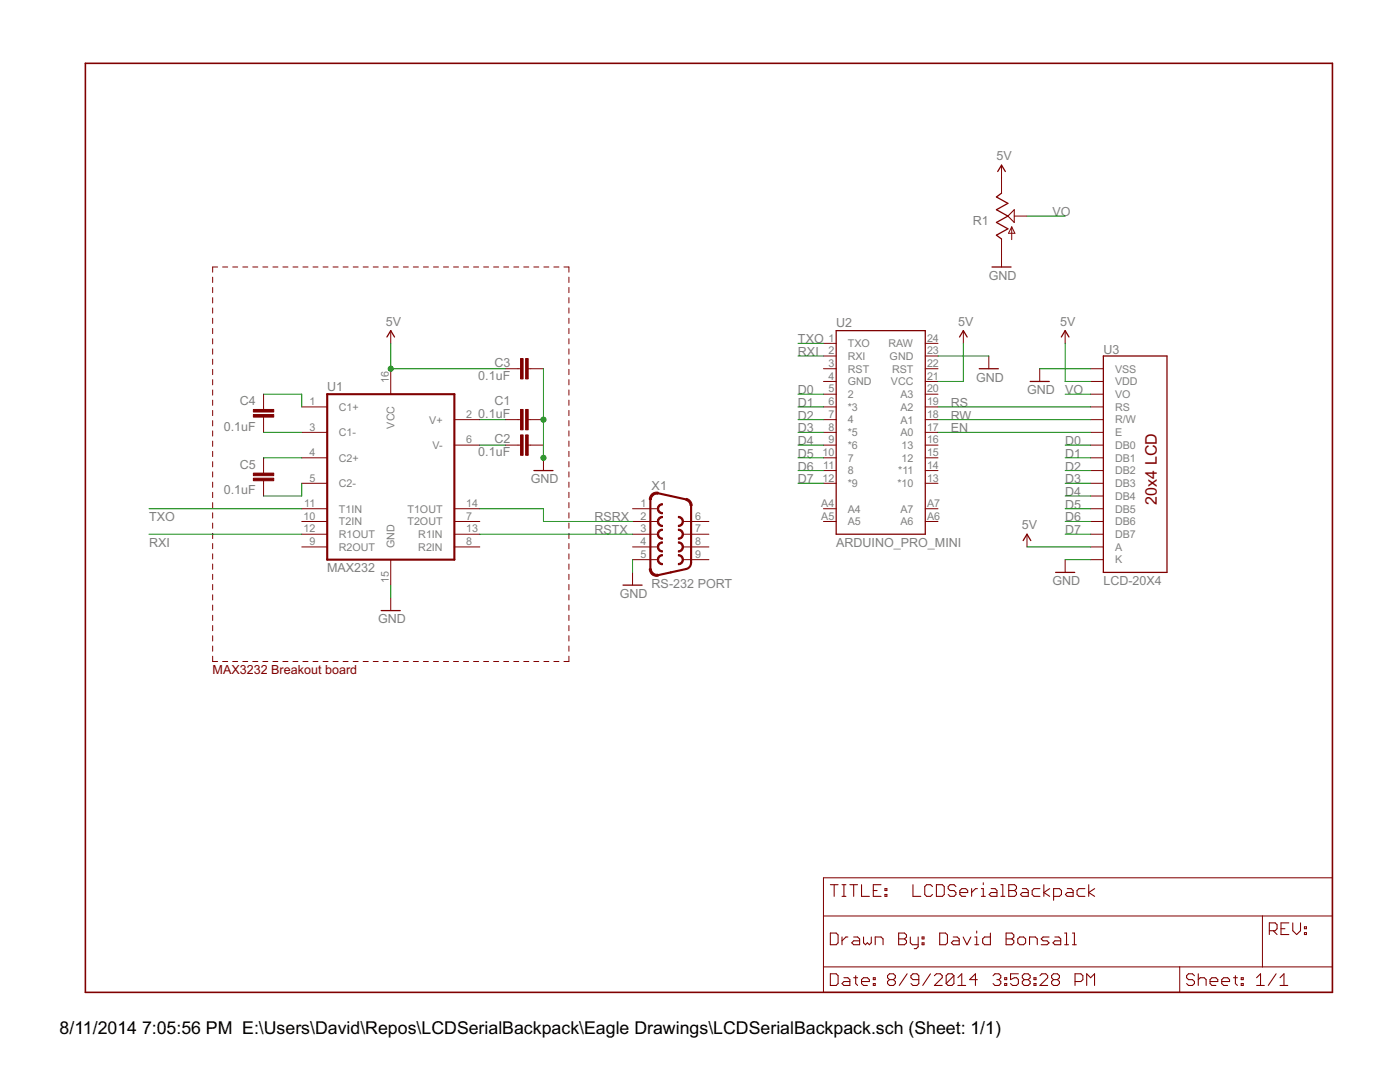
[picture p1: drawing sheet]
<?xml version="1.0" encoding="utf-8"?>
<!DOCTYPE eagle SYSTEM "eagle.dtd">
<!--
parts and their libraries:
SparkFun-Boards: Licensing: CC v3.0 Share-Alike You are welcome to use this library for commercial purposes.
-->
<eagle version="6.5.0">
<drawing>
<settings>
<setting alwaysvectorfont="no"/>
<setting verticaltext="up"/>
</settings>
<grid distance="0.1" unitdist="inch" unit="inch" style="lines" multiple="1" display="no" altdistance="0.01" altunitdist="inch" altunit="inch"/>
<schematic xreflabel="%F%N/%S.%C%R" xrefpart="/%S.%C%R">
<libraries>
<library name="SparkFun-Boards">
<symbols>
<symbol name="ARDUINO_PRO_MINI">
<wire x1="-7.62" y1="17.78" x2="-7.62" y2="-22.86" width="0.254" layer="94"/>
<wire x1="-7.62" y1="-22.86" x2="10.16" y2="-22.86" width="0.254" layer="94"/>
<wire x1="10.16" y1="-22.86" x2="10.16" y2="17.78" width="0.254" layer="94"/>
<wire x1="10.16" y1="17.78" x2="-7.62" y2="17.78" width="0.254" layer="94"/>
<text x="-7.62" y="18.542" size="1.778" layer="95">&gt;NAME</text>
<text x="-7.62" y="-25.4" size="1.778" layer="96">&gt;VALUE</text>
<pin name="2" x="-10.16" y="5.08" length="short"/>
<pin name="*3" x="-10.16" y="2.54" length="short"/>
<pin name="4" x="-10.16" y="0" length="short"/>
<pin name="*5" x="-10.16" y="-2.54" length="short"/>
<pin name="*6" x="-10.16" y="-5.08" length="short"/>
<pin name="7" x="-10.16" y="-7.62" length="short"/>
<pin name="8" x="-10.16" y="-10.16" length="short"/>
<pin name="*9" x="-10.16" y="-12.7" length="short"/>
<pin name="*10" x="12.7" y="-12.7" length="short" rot="R180"/>
<pin name="*11" x="12.7" y="-10.16" length="short" rot="R180"/>
<pin name="12" x="12.7" y="-7.62" length="short" rot="R180"/>
<pin name="13" x="12.7" y="-5.08" length="short" rot="R180"/>
<pin name="A0" x="12.7" y="-2.54" length="short" rot="R180"/>
<pin name="A1" x="12.7" y="0" length="short" rot="R180"/>
<pin name="A2" x="12.7" y="2.54" length="short" rot="R180"/>
<pin name="A3" x="12.7" y="5.08" length="short" rot="R180"/>
<pin name="GND" x="-10.16" y="7.62" length="short"/>
<pin name="GND@2" x="12.7" y="12.7" length="short" rot="R180"/>
<pin name="RAW" x="12.7" y="15.24" length="short" rot="R180"/>
<pin name="RST" x="-10.16" y="10.16" length="short"/>
<pin name="RST@2" x="12.7" y="10.16" length="short" rot="R180"/>
<pin name="RXI" x="-10.16" y="12.7" length="short"/>
<pin name="TXO" x="-10.16" y="15.24" length="short"/>
<pin name="VCC" x="12.7" y="7.62" length="short" rot="R180"/>
<pin name="A7" x="12.7" y="-17.78" length="short" rot="R180"/>
<pin name="A6" x="12.7" y="-20.32" length="short" rot="R180"/>
<pin name="A4" x="-10.16" y="-17.78" length="short"/>
<pin name="A5" x="-10.16" y="-20.32" length="short"/>
</symbol>
</symbols>
<devicesets>
<deviceset name="ARDUINO_PRO_MINI">
<gates>
<gate name="G$1" symbol="ARDUINO_PRO_MINI" x="0" y="2.54"/>
</gates>
<devices>
<device name="" package="ARDUINO_PRO_MINI">
<connects>
<connect gate="G$1" pin="*10" pad="13"/>
<connect gate="G$1" pin="*11" pad="14"/>
<connect gate="G$1" pin="*3" pad="6"/>
<connect gate="G$1" pin="*5" pad="8"/>
<connect gate="G$1" pin="*6" pad="9"/>
<connect gate="G$1" pin="*9" pad="12"/>
<connect gate="G$1" pin="12" pad="15"/>
<connect gate="G$1" pin="13" pad="16"/>
<connect gate="G$1" pin="2" pad="5"/>
<connect gate="G$1" pin="4" pad="7"/>
<connect gate="G$1" pin="7" pad="10"/>
<connect gate="G$1" pin="8" pad="11"/>
<connect gate="G$1" pin="A0" pad="17"/>
<connect gate="G$1" pin="A1" pad="18"/>
<connect gate="G$1" pin="A2" pad="19"/>
<connect gate="G$1" pin="A3" pad="20"/>
<connect gate="G$1" pin="A4" pad="A4"/>
<connect gate="G$1" pin="A5" pad="A5"/>
<connect gate="G$1" pin="A6" pad="A6"/>
<connect gate="G$1" pin="A7" pad="A7"/>
<connect gate="G$1" pin="GND" pad="4"/>
<connect gate="G$1" pin="GND@2" pad="23"/>
<connect gate="G$1" pin="RAW" pad="24"/>
<connect gate="G$1" pin="RST" pad="3"/>
<connect gate="G$1" pin="RST@2" pad="22"/>
<connect gate="G$1" pin="RXI" pad="2"/>
<connect gate="G$1" pin="TXO" pad="1"/>
<connect gate="G$1" pin="VCC" pad="21"/>
</connects>
<technologies>
<technology name=""/>
</technologies>
</device>
</devices>
</deviceset>
</devicesets>
</library>
<library name="SparkFun-DigitalIC">
<symbols>
<symbol name="MAX232">
<wire x1="-10.16" y1="15.24" x2="15.24" y2="15.24" width="0.4064" layer="94"/>
<wire x1="15.24" y1="-17.78" x2="15.24" y2="15.24" width="0.4064" layer="94"/>
<wire x1="15.24" y1="-17.78" x2="-10.16" y2="-17.78" width="0.4064" layer="94"/>
<wire x1="-10.16" y1="15.24" x2="-10.16" y2="-17.78" width="0.4064" layer="94"/>
<text x="-10.16" y="15.875" size="1.778" layer="95">&gt;NAME</text>
<text x="-10.16" y="-20.32" size="1.778" layer="96">&gt;VALUE</text>
<pin name="C1+" x="-15.24" y="12.7" length="middle"/>
<pin name="C1-" x="-15.24" y="7.62" length="middle"/>
<pin name="C2+" x="-15.24" y="2.54" length="middle"/>
<pin name="C2-" x="-15.24" y="-2.54" length="middle"/>
<pin name="T1IN" x="-15.24" y="-7.62" length="middle" direction="in"/>
<pin name="T2IN" x="-15.24" y="-10.16" length="middle" direction="in"/>
<pin name="R1OUT" x="-15.24" y="-12.7" length="middle" direction="out"/>
<pin name="R2OUT" x="-15.24" y="-15.24" length="middle" direction="out"/>
<pin name="V+" x="20.32" y="10.16" length="middle" rot="R180"/>
<pin name="V-" x="20.32" y="5.08" length="middle" rot="R180"/>
<pin name="T1OUT" x="20.32" y="-7.62" length="middle" direction="out" rot="R180"/>
<pin name="T2OUT" x="20.32" y="-10.16" length="middle" direction="out" rot="R180"/>
<pin name="R1IN" x="20.32" y="-12.7" length="middle" direction="in" rot="R180"/>
<pin name="R2IN" x="20.32" y="-15.24" length="middle" direction="in" rot="R180"/>
<pin name="GND" x="2.54" y="-22.86" length="middle" rot="R90"/>
<pin name="VCC" x="2.54" y="20.32" length="middle" rot="R270"/>
</symbol>
</symbols>
<devicesets>
<deviceset name="MAX232" prefix="U">
<gates>
<gate name="G$1" symbol="MAX232" x="0" y="0"/>
</gates>
<devices>
<device name="SOIC16" package="SO016">
<connects>
<connect gate="G$1" pin="C1+" pad="1"/>
<connect gate="G$1" pin="C1-" pad="3"/>
<connect gate="G$1" pin="C2+" pad="4"/>
<connect gate="G$1" pin="C2-" pad="5"/>
<connect gate="G$1" pin="GND" pad="15"/>
<connect gate="G$1" pin="R1IN" pad="13"/>
<connect gate="G$1" pin="R1OUT" pad="12"/>
<connect gate="G$1" pin="R2IN" pad="8"/>
<connect gate="G$1" pin="R2OUT" pad="9"/>
<connect gate="G$1" pin="T1IN" pad="11"/>
<connect gate="G$1" pin="T1OUT" pad="14"/>
<connect gate="G$1" pin="T2IN" pad="10"/>
<connect gate="G$1" pin="T2OUT" pad="7"/>
<connect gate="G$1" pin="V+" pad="2"/>
<connect gate="G$1" pin="V-" pad="6"/>
<connect gate="G$1" pin="VCC" pad="16"/>
</connects>
<technologies>
<technology name=""/>
</technologies>
</device>
<device name="PTH" package="DIL16">
<connects>
<connect gate="G$1" pin="C1+" pad="1"/>
<connect gate="G$1" pin="C1-" pad="3"/>
<connect gate="G$1" pin="C2+" pad="4"/>
<connect gate="G$1" pin="C2-" pad="5"/>
<connect gate="G$1" pin="GND" pad="15"/>
<connect gate="G$1" pin="R1IN" pad="13"/>
<connect gate="G$1" pin="R1OUT" pad="12"/>
<connect gate="G$1" pin="R2IN" pad="8"/>
<connect gate="G$1" pin="R2OUT" pad="9"/>
<connect gate="G$1" pin="T1IN" pad="11"/>
<connect gate="G$1" pin="T1OUT" pad="14"/>
<connect gate="G$1" pin="T2IN" pad="10"/>
<connect gate="G$1" pin="T2OUT" pad="7"/>
<connect gate="G$1" pin="V+" pad="2"/>
<connect gate="G$1" pin="V-" pad="6"/>
<connect gate="G$1" pin="VCC" pad="16"/>
</connects>
<technologies>
<technology name=""/>
</technologies>
</device>
<device name="TSSOP" package="TSSOP16">
<connects>
<connect gate="G$1" pin="C1+" pad="1"/>
<connect gate="G$1" pin="C1-" pad="3"/>
<connect gate="G$1" pin="C2+" pad="4"/>
<connect gate="G$1" pin="C2-" pad="5"/>
<connect gate="G$1" pin="GND" pad="15"/>
<connect gate="G$1" pin="R1IN" pad="13"/>
<connect gate="G$1" pin="R1OUT" pad="12"/>
<connect gate="G$1" pin="R2IN" pad="8"/>
<connect gate="G$1" pin="R2OUT" pad="9"/>
<connect gate="G$1" pin="T1IN" pad="11"/>
<connect gate="G$1" pin="T1OUT" pad="14"/>
<connect gate="G$1" pin="T2IN" pad="10"/>
<connect gate="G$1" pin="T2OUT" pad="7"/>
<connect gate="G$1" pin="V+" pad="2"/>
<connect gate="G$1" pin="V-" pad="6"/>
<connect gate="G$1" pin="VCC" pad="16"/>
</connects>
<technologies>
<technology name=""/>
</technologies>
</device>
</devices>
</deviceset>
</devicesets>
</library>
<library name="SparkFun-Connectors">
<symbols>
<symbol name="F09G">
<wire x1="-1.651" y1="3.429" x2="-1.651" y2="1.651" width="0.254" layer="94" curve="180" cap="flat"/>
<wire x1="1.524" y1="1.651" x2="1.524" y2="3.429" width="0.254" layer="94" curve="180" cap="flat"/>
<wire x1="-1.651" y1="5.969" x2="-1.651" y2="4.191" width="0.254" layer="94" curve="180" cap="flat"/>
<wire x1="1.524" y1="-3.429" x2="1.524" y2="-1.651" width="0.254" layer="94" curve="180" cap="flat"/>
<wire x1="-1.651" y1="0.889" x2="-1.651" y2="-0.889" width="0.254" layer="94" curve="180" cap="flat"/>
<wire x1="1.524" y1="-0.889" x2="1.524" y2="0.889" width="0.254" layer="94" curve="180" cap="flat"/>
<wire x1="-1.651" y1="-1.651" x2="-1.651" y2="-3.429" width="0.254" layer="94" curve="180" cap="flat"/>
<wire x1="1.524" y1="-5.969" x2="1.524" y2="-4.191" width="0.254" layer="94" curve="180" cap="flat"/>
<wire x1="-1.651" y1="-4.191" x2="-1.651" y2="-5.969" width="0.254" layer="94" curve="180" cap="flat"/>
<wire x1="-4.064" y1="6.9312" x2="-2.5226" y2="8.172" width="0.4064" layer="94" curve="-102.324066" cap="flat"/>
<wire x1="-2.5226" y1="8.1718" x2="0" y2="7.62" width="0.4064" layer="94"/>
<wire x1="0" y1="7.62" x2="3.0654" y2="6.9494" width="0.4064" layer="94"/>
<wire x1="3.0654" y1="6.9495" x2="4.0642" y2="5.7088" width="0.4064" layer="94" curve="-77.655139" cap="flat"/>
<wire x1="4.064" y1="-5.7088" x2="4.064" y2="5.7088" width="0.4064" layer="94"/>
<wire x1="3.0654" y1="-6.9494" x2="4.064" y2="-5.7088" width="0.4064" layer="94" curve="77.657889"/>
<wire x1="-4.064" y1="-6.9312" x2="-4.064" y2="6.9312" width="0.4064" layer="94"/>
<wire x1="-2.5226" y1="-8.1718" x2="0" y2="-7.62" width="0.4064" layer="94"/>
<wire x1="0" y1="-7.62" x2="3.0654" y2="-6.9494" width="0.4064" layer="94"/>
<wire x1="-4.064" y1="-6.9312" x2="-2.5226" y2="-8.1719" width="0.4064" layer="94" curve="102.337599" cap="flat"/>
<text x="-3.81" y="-10.795" size="1.778" layer="96">&gt;VALUE</text>
<text x="-3.81" y="8.89" size="1.778" layer="95">&gt;NAME</text>
<pin name="1" x="-7.62" y="5.08" visible="pad" length="middle" direction="pas"/>
<pin name="6" x="7.62" y="2.54" visible="pad" length="middle" direction="pas" rot="R180"/>
<pin name="2" x="-7.62" y="2.54" visible="pad" length="middle" direction="pas"/>
<pin name="7" x="7.62" y="0" visible="pad" length="middle" direction="pas" rot="R180"/>
<pin name="3" x="-7.62" y="0" visible="pad" length="middle" direction="pas"/>
<pin name="8" x="7.62" y="-2.54" visible="pad" length="middle" direction="pas" rot="R180"/>
<pin name="4" x="-7.62" y="-2.54" visible="pad" length="middle" direction="pas"/>
<pin name="9" x="7.62" y="-5.08" visible="pad" length="middle" direction="pas" rot="R180"/>
<pin name="5" x="-7.62" y="-5.08" visible="pad" length="middle" direction="pas"/>
</symbol>
</symbols>
<devicesets>
<deviceset name="DB9" prefix="X" uservalue="yes">
<gates>
<gate name="G$1" symbol="F09G" x="0" y="0"/>
</gates>
<devices>
<device name="FEMALE" package="DB9">
<connects>
<connect gate="G$1" pin="1" pad="1"/>
<connect gate="G$1" pin="2" pad="2"/>
<connect gate="G$1" pin="3" pad="3"/>
<connect gate="G$1" pin="4" pad="4"/>
<connect gate="G$1" pin="5" pad="5"/>
<connect gate="G$1" pin="6" pad="6"/>
<connect gate="G$1" pin="7" pad="7"/>
<connect gate="G$1" pin="8" pad="8"/>
<connect gate="G$1" pin="9" pad="9"/>
</connects>
<technologies>
<technology name=""/>
</technologies>
</device>
<device name="MALE" package="DB9_MALE">
<connects>
<connect gate="G$1" pin="1" pad="1"/>
<connect gate="G$1" pin="2" pad="2"/>
<connect gate="G$1" pin="3" pad="3"/>
<connect gate="G$1" pin="4" pad="4"/>
<connect gate="G$1" pin="5" pad="5"/>
<connect gate="G$1" pin="6" pad="6"/>
<connect gate="G$1" pin="7" pad="7"/>
<connect gate="G$1" pin="8" pad="8"/>
<connect gate="G$1" pin="9" pad="9"/>
</connects>
<technologies>
<technology name=""/>
</technologies>
</device>
</devices>
</deviceset>
</devicesets>
</library>
<library name="SparkFun-Aesthetics">
<symbols>
<symbol name="5V">
<wire x1="0.762" y1="1.27" x2="0" y2="2.54" width="0.254" layer="94"/>
<wire x1="0" y1="2.54" x2="-0.762" y2="1.27" width="0.254" layer="94"/>
<text x="-1.016" y="3.556" size="1.778" layer="96">&gt;VALUE</text>
<pin name="5V" x="0" y="0" visible="off" length="short" direction="sup" rot="R90"/>
</symbol>
<symbol name="DGND">
<wire x1="-1.905" y1="0" x2="1.905" y2="0" width="0.254" layer="94"/>
<text x="-2.54" y="-2.54" size="1.778" layer="96">&gt;VALUE</text>
<pin name="GND" x="0" y="2.54" visible="off" length="short" direction="sup" rot="R270"/>
</symbol>
</symbols>
<devicesets>
<deviceset name="5V" prefix="SUPPLY">
<gates>
<gate name="G$1" symbol="5V" x="0" y="0"/>
</gates>
<devices>
<device name="">
<technologies>
<technology name=""/>
</technologies>
</device>
</devices>
</deviceset>
<deviceset name="GND" prefix="GND">
<gates>
<gate name="1" symbol="DGND" x="0" y="0"/>
</gates>
<devices>
<device name="">
<technologies>
<technology name=""/>
</technologies>
</device>
</devices>
</deviceset>
</devicesets>
</library>
<library name="SparkFun-Capacitors">
<symbols>
<symbol name="CAP">
<wire x1="0" y1="2.54" x2="0" y2="2.032" width="0.1524" layer="94"/>
<wire x1="0" y1="0" x2="0" y2="0.508" width="0.1524" layer="94"/>
<text x="1.524" y="2.921" size="1.778" layer="95">&gt;NAME</text>
<text x="1.524" y="-2.159" size="1.778" layer="96">&gt;VALUE</text>
<rectangle x1="-2.032" y1="0.508" x2="2.032" y2="1.016" layer="94"/>
<rectangle x1="-2.032" y1="1.524" x2="2.032" y2="2.032" layer="94"/>
<pin name="1" x="0" y="5.08" visible="off" length="short" direction="pas" swaplevel="1" rot="R270"/>
<pin name="2" x="0" y="-2.54" visible="off" length="short" direction="pas" swaplevel="1" rot="R90"/>
</symbol>
</symbols>
<devicesets>
<deviceset name=".1UF-CER" prefix="C">
<gates>
<gate name="G$1" symbol="CAP" x="0" y="-2.54"/>
</gates>
<devices>
<device name="" package="0402-CAP">
<connects>
<connect gate="G$1" pin="1" pad="1"/>
<connect gate="G$1" pin="2" pad="2"/>
</connects>
<technologies>
<technology name="">
<attribute name="PROD_ID" value="CAP-00810"/>
<attribute name="VALUE" value="0.1uF" constant="no"/>
</technology>
</technologies>
</device>
<device name="CAP-08604" package="0402-CAP">
<connects>
<connect gate="G$1" pin="1" pad="1"/>
<connect gate="G$1" pin="2" pad="2"/>
</connects>
<technologies>
<technology name="">
<attribute name="PROD_ID" value="CAP-08604"/>
<attribute name="VALUE" value="0.1uF" constant="no"/>
</technology>
</technologies>
</device>
<device name="CAP-08390" package="0402-CAP">
<connects>
<connect gate="G$1" pin="1" pad="1"/>
<connect gate="G$1" pin="2" pad="2"/>
</connects>
<technologies>
<technology name="">
<attribute name="PROD_ID" value="CAP-08390"/>
<attribute name="VALUE" value="0.1uF" constant="no"/>
</technology>
</technologies>
</device>
</devices>
</deviceset>
</devicesets>
</library>
<library name="SparkFun-Electromechanical">
<symbols>
<symbol name="POT">
<wire x1="0" y1="-5.08" x2="0" y2="-4.572" width="0.1524" layer="94"/>
<wire x1="0" y1="-4.572" x2="-1.016" y2="-3.81" width="0.254" layer="94"/>
<wire x1="-1.016" y1="-3.81" x2="1.27" y2="-2.54" width="0.254" layer="94"/>
<wire x1="1.27" y1="-2.54" x2="-1.016" y2="-1.27" width="0.254" layer="94"/>
<wire x1="-1.016" y1="-1.27" x2="1.27" y2="0" width="0.254" layer="94"/>
<wire x1="1.27" y1="0" x2="-1.016" y2="1.27" width="0.254" layer="94"/>
<wire x1="-1.016" y1="1.27" x2="1.27" y2="2.54" width="0.254" layer="94"/>
<wire x1="1.27" y1="2.54" x2="-1.016" y2="3.81" width="0.254" layer="94"/>
<wire x1="-1.016" y1="3.81" x2="0" y2="4.572" width="0.254" layer="94"/>
<wire x1="0" y1="4.572" x2="0" y2="5.08" width="0.1524" layer="94"/>
<wire x1="1.27" y1="0" x2="2.54" y2="1.27" width="0.2032" layer="94"/>
<wire x1="2.54" y1="-1.27" x2="1.27" y2="0" width="0.2032" layer="94"/>
<wire x1="2.54" y1="1.27" x2="2.54" y2="-1.27" width="0.2032" layer="94"/>
<wire x1="2.032" y1="-4.699" x2="2.032" y2="-2.159" width="0.1524" layer="94"/>
<wire x1="2.032" y1="-2.159" x2="2.667" y2="-3.429" width="0.1524" layer="94"/>
<wire x1="2.667" y1="-3.429" x2="1.397" y2="-3.429" width="0.1524" layer="94"/>
<wire x1="1.397" y1="-3.429" x2="2.032" y2="-2.159" width="0.1524" layer="94"/>
<text x="5.08" y="-10.16" size="1.778" layer="95" rot="R90">&gt;NAME</text>
<text x="-2.54" y="-10.16" size="1.778" layer="95" rot="R90">&gt;Value</text>
<pin name="A" x="0" y="-7.62" visible="off" length="short" direction="pas" rot="R90"/>
<pin name="E" x="0" y="7.62" visible="off" length="short" direction="pas" rot="R270"/>
<pin name="S" x="5.08" y="0" visible="off" length="short" direction="pas" rot="R180"/>
</symbol>
</symbols>
<devicesets>
<deviceset name="POT" prefix="RV" uservalue="yes">
<gates>
<gate name="G$1" symbol="POT" x="0" y="0"/>
</gates>
<devices>
<device name="" package="ALPS_POT">
<connects>
<connect gate="G$1" pin="A" pad="P$3"/>
<connect gate="G$1" pin="E" pad="P$1"/>
<connect gate="G$1" pin="S" pad="P$2"/>
</connects>
<technologies>
<technology name=""/>
</technologies>
</device>
<device name="TRIM" package="TRIM_POT">
<connects>
<connect gate="G$1" pin="A" pad="3"/>
<connect gate="G$1" pin="E" pad="2"/>
<connect gate="G$1" pin="S" pad="1"/>
</connects>
<technologies>
<technology name=""/>
</technologies>
</device>
<device name="100K_3362U" package="3362U">
<connects>
<connect gate="G$1" pin="A" pad="P$3"/>
<connect gate="G$1" pin="E" pad="P$1"/>
<connect gate="G$1" pin="S" pad="P$2"/>
</connects>
<technologies>
<technology name=""/>
</technologies>
</device>
<device name="-RV16AF-20" package="POT_ALPHA_RV16AF-20">
<connects>
<connect gate="G$1" pin="A" pad="1"/>
<connect gate="G$1" pin="E" pad="3"/>
<connect gate="G$1" pin="S" pad="2"/>
</connects>
<technologies>
<technology name=""/>
</technologies>
</device>
<device name="MAM" package="POT_MAMMOTH">
<connects>
<connect gate="G$1" pin="A" pad="P$2"/>
<connect gate="G$1" pin="E" pad="P$3"/>
<connect gate="G$1" pin="S" pad="P$1"/>
</connects>
<technologies>
<technology name=""/>
</technologies>
</device>
<device name="ALPS-KIT" package="ALPS_POT_KIT">
<connects>
<connect gate="G$1" pin="A" pad="P$3"/>
<connect gate="G$1" pin="E" pad="P$1"/>
<connect gate="G$1" pin="S" pad="P$2"/>
</connects>
<technologies>
<technology name=""/>
</technologies>
</device>
</devices>
</deviceset>
</devicesets>
</library>
<library name="frames">
<symbols>
<symbol name="LETTER_L">
<frame x1="0" y1="0" x2="248.92" y2="185.42" columns="12" rows="17" layer="94" border-left="no" border-top="no" border-right="no" border-bottom="no"/>
</symbol>
<symbol name="DOCFIELD">
<wire x1="0" y1="0" x2="71.12" y2="0" width="0.1016" layer="94"/>
<wire x1="101.6" y1="15.24" x2="87.63" y2="15.24" width="0.1016" layer="94"/>
<wire x1="0" y1="0" x2="0" y2="5.08" width="0.1016" layer="94"/>
<wire x1="0" y1="5.08" x2="71.12" y2="5.08" width="0.1016" layer="94"/>
<wire x1="0" y1="5.08" x2="0" y2="15.24" width="0.1016" layer="94"/>
<wire x1="101.6" y1="15.24" x2="101.6" y2="5.08" width="0.1016" layer="94"/>
<wire x1="71.12" y1="5.08" x2="71.12" y2="0" width="0.1016" layer="94"/>
<wire x1="71.12" y1="5.08" x2="87.63" y2="5.08" width="0.1016" layer="94"/>
<wire x1="71.12" y1="0" x2="101.6" y2="0" width="0.1016" layer="94"/>
<wire x1="87.63" y1="15.24" x2="87.63" y2="5.08" width="0.1016" layer="94"/>
<wire x1="87.63" y1="15.24" x2="0" y2="15.24" width="0.1016" layer="94"/>
<wire x1="87.63" y1="5.08" x2="101.6" y2="5.08" width="0.1016" layer="94"/>
<wire x1="101.6" y1="5.08" x2="101.6" y2="0" width="0.1016" layer="94"/>
<wire x1="0" y1="15.24" x2="0" y2="22.86" width="0.1016" layer="94"/>
<wire x1="0" y1="22.86" x2="101.6" y2="22.86" width="0.1016" layer="94"/>
<wire x1="101.6" y1="22.86" x2="101.6" y2="15.24" width="0.1016" layer="94"/>
<text x="1.27" y="1.27" size="2.54" layer="94" font="vector">Date:</text>
<text x="12.7" y="1.27" size="2.54" layer="94" font="vector">&gt;LAST_DATE_TIME</text>
<text x="72.39" y="1.27" size="2.54" layer="94" font="vector">Sheet:</text>
<text x="86.36" y="1.27" size="2.54" layer="94" font="vector">&gt;SHEET</text>
<text x="88.9" y="11.43" size="2.54" layer="94" font="vector">REV:</text>
<text x="1.27" y="19.05" size="2.54" layer="94" font="vector">TITLE:</text>
<text x="17.78" y="19.05" size="2.54" layer="94" font="vector">&gt;DRAWING_NAME</text>
<text x="1.27" y="9.398" size="2.54" layer="94" font="vector">Drawn By: David Bonsall</text>
</symbol>
</symbols>
<devicesets>
<deviceset name="LETTER_L" prefix="FRAME" uservalue="yes">
<gates>
<gate name="G$1" symbol="LETTER_L" x="0" y="0"/>
<gate name="G$2" symbol="DOCFIELD" x="147.32" y="0" addlevel="must"/>
</gates>
<devices>
<device name="">
<technologies>
<technology name=""/>
</technologies>
</device>
</devices>
</deviceset>
</devicesets>
</library>
<library name="MyLibrary">
<symbols>
<symbol name="LCD-16X2">
<wire x1="-7.62" y1="22.86" x2="-7.62" y2="-20.32" width="0.254" layer="94"/>
<wire x1="-7.62" y1="-20.32" x2="5.08" y2="-20.32" width="0.254" layer="94"/>
<wire x1="5.08" y1="-20.32" x2="5.08" y2="22.86" width="0.254" layer="94"/>
<wire x1="5.08" y1="22.86" x2="-7.62" y2="22.86" width="0.254" layer="94"/>
<text x="-7.62" y="23.368" size="1.778" layer="95">&gt;Name</text>
<text x="-7.62" y="-22.86" size="1.778" layer="96">&gt;Value</text>
<text x="3.048" y="-6.858" size="2.286" layer="94" ratio="20" rot="R90">20x4 LCD</text>
<pin name="A" x="-10.16" y="-15.24" visible="pin" length="short" direction="pwr"/>
<pin name="DB0" x="-10.16" y="5.08" visible="pin" length="short"/>
<pin name="DB1" x="-10.16" y="2.54" visible="pin" length="short"/>
<pin name="DB2" x="-10.16" y="0" visible="pin" length="short"/>
<pin name="DB3" x="-10.16" y="-2.54" visible="pin" length="short"/>
<pin name="DB4" x="-10.16" y="-5.08" visible="pin" length="short"/>
<pin name="DB5" x="-10.16" y="-7.62" visible="pin" length="short"/>
<pin name="DB6" x="-10.16" y="-10.16" visible="pin" length="short"/>
<pin name="DB7" x="-10.16" y="-12.7" visible="pin" length="short"/>
<pin name="E" x="-10.16" y="7.62" visible="pin" length="short" direction="in"/>
<pin name="K" x="-10.16" y="-17.78" visible="pin" length="short" direction="pwr"/>
<pin name="R/W" x="-10.16" y="10.16" visible="pin" length="short" direction="in"/>
<pin name="RS" x="-10.16" y="12.7" visible="pin" length="short" direction="in"/>
<pin name="VDD" x="-10.16" y="17.78" visible="pin" length="short" direction="pwr"/>
<pin name="VO" x="-10.16" y="15.24" visible="pin" length="short"/>
<pin name="VSS" x="-10.16" y="20.32" visible="pin" length="short" direction="pwr"/>
</symbol>
</symbols>
<devicesets>
<deviceset name="LCD-16X2" prefix="U">
<gates>
<gate name="G$1" symbol="LCD-16X2" x="0" y="0"/>
</gates>
<devices>
<device name="SILK" package="LCD-16X2">
<connects>
<connect gate="G$1" pin="A" pad="15"/>
<connect gate="G$1" pin="DB0" pad="7"/>
<connect gate="G$1" pin="DB1" pad="8"/>
<connect gate="G$1" pin="DB2" pad="9"/>
<connect gate="G$1" pin="DB3" pad="10"/>
<connect gate="G$1" pin="DB4" pad="11"/>
<connect gate="G$1" pin="DB5" pad="12"/>
<connect gate="G$1" pin="DB6" pad="13"/>
<connect gate="G$1" pin="DB7" pad="14"/>
<connect gate="G$1" pin="E" pad="6"/>
<connect gate="G$1" pin="K" pad="16"/>
<connect gate="G$1" pin="R/W" pad="5"/>
<connect gate="G$1" pin="RS" pad="4"/>
<connect gate="G$1" pin="VDD" pad="2"/>
<connect gate="G$1" pin="VO" pad="3"/>
<connect gate="G$1" pin="VSS" pad="1"/>
</connects>
<technologies>
<technology name=""/>
</technologies>
</device>
</devices>
</deviceset>
</devicesets>
</library>
</libraries>
<attributes>
</attributes>
<variantdefs>
</variantdefs>
<classes>
<class number="0" name="default" width="0" drill="0">
</class>
</classes>
<parts>
<part name="U2" library="SparkFun-Boards" deviceset="ARDUINO_PRO_MINI" device=""/>
<part name="U1" library="SparkFun-DigitalIC" deviceset="MAX232" device="PTH" value="MAX232"/>
<part name="X1" library="SparkFun-Connectors" deviceset="DB9" device="FEMALE" value="RS-232 PORT"/>
<part name="SUPPLY1" library="SparkFun-Aesthetics" deviceset="5V" device=""/>
<part name="SUPPLY2" library="SparkFun-Aesthetics" deviceset="5V" device=""/>
<part name="SUPPLY3" library="SparkFun-Aesthetics" deviceset="5V" device=""/>
<part name="C1" library="SparkFun-Capacitors" deviceset=".1UF-CER" device="" value="0.1uF"/>
<part name="C2" library="SparkFun-Capacitors" deviceset=".1UF-CER" device="" value="0.1uF"/>
<part name="C3" library="SparkFun-Capacitors" deviceset=".1UF-CER" device="" value="0.1uF"/>
<part name="C4" library="SparkFun-Capacitors" deviceset=".1UF-CER" device="" value="0.1uF"/>
<part name="C5" library="SparkFun-Capacitors" deviceset=".1UF-CER" device="" value="0.1uF"/>
<part name="GND1" library="SparkFun-Aesthetics" deviceset="GND" device=""/>
<part name="GND2" library="SparkFun-Aesthetics" deviceset="GND" device=""/>
<part name="GND4" library="SparkFun-Aesthetics" deviceset="GND" device=""/>
<part name="GND5" library="SparkFun-Aesthetics" deviceset="GND" device=""/>
<part name="GND6" library="SparkFun-Aesthetics" deviceset="GND" device=""/>
<part name="SUPPLY4" library="SparkFun-Aesthetics" deviceset="5V" device=""/>
<part name="GND8" library="SparkFun-Aesthetics" deviceset="GND" device=""/>
<part name="R1" library="SparkFun-Electromechanical" deviceset="POT" device="100K_3362U"/>
<part name="SUPPLY5" library="SparkFun-Aesthetics" deviceset="5V" device=""/>
<part name="GND7" library="SparkFun-Aesthetics" deviceset="GND" device=""/>
<part name="FRAME1" library="frames" deviceset="LETTER_L" device=""/>
<part name="U3" library="MyLibrary" deviceset="LCD-16X2" device="SILK" value="LCD-20X4"/>
</parts>
<sheets>
<sheet>
<plain>
<wire x1="25.4" y1="144.78" x2="96.52" y2="144.78" width="0.1524" layer="94" style="shortdash"/>
<wire x1="96.52" y1="144.78" x2="96.52" y2="66.04" width="0.1524" layer="94" style="shortdash"/>
<wire x1="96.52" y1="66.04" x2="25.4" y2="66.04" width="0.1524" layer="94" style="shortdash"/>
<wire x1="25.4" y1="66.04" x2="25.4" y2="144.78" width="0.1524" layer="94" style="shortdash"/>
<text x="25.4" y="63.5" size="1.778" layer="94">MAX3232 Breakout board</text>
</plain>
<instances>
<instance part="U2" gate="G$1" x="157.48" y="114.3"/>
<instance part="U1" gate="G$1" x="58.42" y="104.14"/>
<instance part="X1" gate="G$1" x="116.84" y="91.44"/>
<instance part="SUPPLY1" gate="G$1" x="60.96" y="129.54"/>
<instance part="SUPPLY2" gate="G$1" x="175.26" y="129.54"/>
<instance part="SUPPLY3" gate="G$1" x="195.58" y="129.54"/>
<instance part="C1" gate="G$1" x="88.9" y="114.3" smashed="yes" rot="R90">
<attribute name="NAME" x="84.836" y="118.999" size="1.778" layer="95" rot="R180"/>
<attribute name="VALUE" x="84.836" y="116.459" size="1.778" layer="96" rot="R180"/>
</instance>
<instance part="C2" gate="G$1" x="88.9" y="109.22" smashed="yes" rot="R90">
<attribute name="NAME" x="84.836" y="111.379" size="1.778" layer="95" rot="R180"/>
<attribute name="VALUE" x="84.836" y="108.839" size="1.778" layer="96" rot="R180"/>
</instance>
<instance part="C3" gate="G$1" x="88.9" y="124.46" smashed="yes" rot="R90">
<attribute name="NAME" x="84.836" y="126.619" size="1.778" layer="95" rot="R180"/>
<attribute name="VALUE" x="84.836" y="124.079" size="1.778" layer="96" rot="R180"/>
</instance>
<instance part="C4" gate="G$1" x="35.56" y="116.84" smashed="yes" rot="R180">
<attribute name="NAME" x="34.036" y="118.999" size="1.778" layer="95" rot="R180"/>
<attribute name="VALUE" x="34.036" y="113.919" size="1.778" layer="96" rot="R180"/>
</instance>
<instance part="C5" gate="G$1" x="35.56" y="104.14" smashed="yes" rot="R180">
<attribute name="NAME" x="34.036" y="106.299" size="1.778" layer="95" rot="R180"/>
<attribute name="VALUE" x="34.036" y="101.219" size="1.778" layer="96" rot="R180"/>
</instance>
<instance part="GND1" gate="1" x="60.96" y="76.2"/>
<instance part="GND2" gate="1" x="91.44" y="104.14"/>
<instance part="GND4" gate="1" x="195.58" y="83.82"/>
<instance part="GND5" gate="1" x="109.22" y="81.28"/>
<instance part="GND6" gate="1" x="190.5" y="121.92"/>
<instance part="SUPPLY4" gate="G$1" x="187.96" y="88.9"/>
<instance part="GND8" gate="1" x="180.34" y="124.46"/>
<instance part="R1" gate="G$1" x="182.88" y="154.94" smashed="yes">
<attribute name="NAME" x="180.34" y="154.94" size="1.778" layer="95" rot="R180"/>
<attribute name="VALUE" x="180.34" y="144.78" size="1.778" layer="95" rot="R90"/>
</instance>
<instance part="SUPPLY5" gate="G$1" x="182.88" y="162.56"/>
<instance part="GND7" gate="1" x="182.88" y="144.78"/>
<instance part="FRAME1" gate="G$1" x="0" y="0"/>
<instance part="FRAME1" gate="G$2" x="147.32" y="0"/>
<instance part="U3" gate="G$1" x="210.82" y="104.14"/>
</instances>
<busses>
</busses>
<nets>
<net name="N$1" class="0">
<segment>
<pinref part="U1" gate="G$1" pin="V-"/>
<pinref part="C2" gate="G$1" pin="1"/>
<wire x1="78.74" y1="109.22" x2="83.82" y2="109.22" width="0.1524" layer="91"/>
</segment>
</net>
<net name="N$2" class="0">
<segment>
<pinref part="U1" gate="G$1" pin="V+"/>
<pinref part="C1" gate="G$1" pin="1"/>
<wire x1="78.74" y1="114.3" x2="83.82" y2="114.3" width="0.1524" layer="91"/>
</segment>
</net>
<net name="N$5" class="0">
<segment>
<pinref part="C4" gate="G$1" pin="1"/>
<pinref part="U1" gate="G$1" pin="C1-"/>
<wire x1="35.56" y1="111.76" x2="43.18" y2="111.76" width="0.1524" layer="91"/>
</segment>
</net>
<net name="N$6" class="0">
<segment>
<pinref part="C4" gate="G$1" pin="2"/>
<pinref part="U1" gate="G$1" pin="C1+"/>
<wire x1="35.56" y1="119.38" x2="43.18" y2="119.38" width="0.1524" layer="91"/>
<wire x1="43.18" y1="119.38" x2="43.18" y2="116.84" width="0.1524" layer="91"/>
</segment>
</net>
<net name="N$7" class="0">
<segment>
<pinref part="C5" gate="G$1" pin="2"/>
<pinref part="U1" gate="G$1" pin="C2+"/>
<wire x1="35.56" y1="106.68" x2="43.18" y2="106.68" width="0.1524" layer="91"/>
</segment>
</net>
<net name="N$8" class="0">
<segment>
<pinref part="C5" gate="G$1" pin="1"/>
<pinref part="U1" gate="G$1" pin="C2-"/>
<wire x1="35.56" y1="99.06" x2="43.18" y2="99.06" width="0.1524" layer="91"/>
<wire x1="43.18" y1="99.06" x2="43.18" y2="101.6" width="0.1524" layer="91"/>
</segment>
</net>
<net name="5V" class="0">
<segment>
<pinref part="U1" gate="G$1" pin="VCC"/>
<pinref part="C3" gate="G$1" pin="1"/>
<wire x1="60.96" y1="124.46" x2="83.82" y2="124.46" width="0.1524" layer="91"/>
<pinref part="SUPPLY1" gate="G$1" pin="5V"/>
<wire x1="60.96" y1="129.54" x2="60.96" y2="124.46" width="0.1524" layer="91"/>
<junction x="60.96" y="124.46"/>
</segment>
<segment>
<pinref part="SUPPLY3" gate="G$1" pin="5V"/>
<wire x1="195.58" y1="129.54" x2="195.58" y2="121.92" width="0.1524" layer="91"/>
<wire x1="195.58" y1="121.92" x2="200.66" y2="121.92" width="0.1524" layer="91"/>
<pinref part="U3" gate="G$1" pin="VDD"/>
</segment>
<segment>
<pinref part="SUPPLY4" gate="G$1" pin="5V"/>
<wire x1="200.66" y1="88.9" x2="187.96" y2="88.9" width="0.1524" layer="91"/>
<pinref part="U3" gate="G$1" pin="A"/>
</segment>
<segment>
<pinref part="U2" gate="G$1" pin="VCC"/>
<pinref part="SUPPLY2" gate="G$1" pin="5V"/>
<wire x1="170.18" y1="121.92" x2="175.26" y2="121.92" width="0.1524" layer="91"/>
<wire x1="175.26" y1="121.92" x2="175.26" y2="129.54" width="0.1524" layer="91"/>
</segment>
<segment>
<pinref part="R1" gate="G$1" pin="E"/>
<pinref part="SUPPLY5" gate="G$1" pin="5V"/>
</segment>
</net>
<net name="GND" class="0">
<segment>
<pinref part="U1" gate="G$1" pin="GND"/>
<wire x1="60.96" y1="78.74" x2="60.96" y2="81.28" width="0.1524" layer="91"/>
<pinref part="GND1" gate="1" pin="GND"/>
</segment>
<segment>
<pinref part="C3" gate="G$1" pin="2"/>
<pinref part="C1" gate="G$1" pin="2"/>
<wire x1="91.44" y1="124.46" x2="91.44" y2="114.3" width="0.1524" layer="91"/>
<pinref part="C2" gate="G$1" pin="2"/>
<wire x1="91.44" y1="114.3" x2="91.44" y2="106.68" width="0.1524" layer="91"/>
<junction x="91.44" y="114.3"/>
<pinref part="GND2" gate="1" pin="GND"/>
<junction x="91.44" y="106.68"/>
<wire x1="91.44" y1="106.68" x2="91.44" y2="109.22" width="0.1524" layer="91"/>
</segment>
<segment>
<pinref part="X1" gate="G$1" pin="5"/>
<pinref part="GND5" gate="1" pin="GND"/>
<wire x1="109.22" y1="86.36" x2="109.22" y2="83.82" width="0.1524" layer="91"/>
</segment>
<segment>
<pinref part="GND6" gate="1" pin="GND"/>
<wire x1="200.66" y1="124.46" x2="190.5" y2="124.46" width="0.1524" layer="91"/>
<pinref part="U3" gate="G$1" pin="VSS"/>
</segment>
<segment>
<pinref part="GND4" gate="1" pin="GND"/>
<wire x1="195.58" y1="86.36" x2="200.66" y2="86.36" width="0.1524" layer="91"/>
<pinref part="U3" gate="G$1" pin="K"/>
</segment>
<segment>
<pinref part="U2" gate="G$1" pin="GND@2"/>
<pinref part="GND8" gate="1" pin="GND"/>
<wire x1="170.18" y1="127" x2="180.34" y2="127" width="0.1524" layer="91"/>
</segment>
<segment>
<pinref part="R1" gate="G$1" pin="A"/>
<pinref part="GND7" gate="1" pin="GND"/>
</segment>
</net>
<net name="RSTX" class="0">
<segment>
<pinref part="X1" gate="G$1" pin="3"/>
<pinref part="U1" gate="G$1" pin="R1IN"/>
<wire x1="109.22" y1="91.44" x2="78.74" y2="91.44" width="0.1524" layer="91"/>
<label x="101.6" y="91.44" size="1.778" layer="95"/>
</segment>
</net>
<net name="RSRX" class="0">
<segment>
<pinref part="X1" gate="G$1" pin="2"/>
<wire x1="109.22" y1="93.98" x2="91.44" y2="93.98" width="0.1524" layer="91"/>
<pinref part="U1" gate="G$1" pin="T1OUT"/>
<wire x1="91.44" y1="93.98" x2="91.44" y2="96.52" width="0.1524" layer="91"/>
<wire x1="91.44" y1="96.52" x2="78.74" y2="96.52" width="0.1524" layer="91"/>
<label x="101.6" y="93.98" size="1.778" layer="95"/>
</segment>
</net>
<net name="TXO" class="0">
<segment>
<pinref part="U1" gate="G$1" pin="T1IN"/>
<wire x1="43.18" y1="96.52" x2="12.7" y2="96.52" width="0.1524" layer="91"/>
<label x="12.7" y="93.98" size="1.778" layer="95"/>
</segment>
<segment>
<pinref part="U2" gate="G$1" pin="TXO"/>
<wire x1="147.32" y1="129.54" x2="142.24" y2="129.54" width="0.1524" layer="91"/>
<label x="142.24" y="129.54" size="1.778" layer="95"/>
</segment>
</net>
<net name="RXI" class="0">
<segment>
<pinref part="U1" gate="G$1" pin="R1OUT"/>
<wire x1="43.18" y1="91.44" x2="12.7" y2="91.44" width="0.1524" layer="91"/>
<label x="12.7" y="88.9" size="1.778" layer="95"/>
</segment>
<segment>
<pinref part="U2" gate="G$1" pin="RXI"/>
<wire x1="147.32" y1="127" x2="142.24" y2="127" width="0.1524" layer="91"/>
<label x="142.24" y="127" size="1.778" layer="95"/>
</segment>
</net>
<net name="D0" class="0">
<segment>
<pinref part="U2" gate="G$1" pin="2"/>
<wire x1="147.32" y1="119.38" x2="142.24" y2="119.38" width="0.1524" layer="91"/>
<label x="142.24" y="119.38" size="1.778" layer="95"/>
</segment>
<segment>
<wire x1="200.66" y1="109.22" x2="195.58" y2="109.22" width="0.1524" layer="91"/>
<label x="195.58" y="109.22" size="1.778" layer="95"/>
<pinref part="U3" gate="G$1" pin="DB0"/>
</segment>
</net>
<net name="D1" class="0">
<segment>
<pinref part="U2" gate="G$1" pin="*3"/>
<wire x1="147.32" y1="116.84" x2="142.24" y2="116.84" width="0.1524" layer="91"/>
<label x="142.24" y="116.84" size="1.778" layer="95"/>
</segment>
<segment>
<wire x1="200.66" y1="106.68" x2="195.58" y2="106.68" width="0.1524" layer="91"/>
<label x="195.58" y="106.68" size="1.778" layer="95"/>
<pinref part="U3" gate="G$1" pin="DB1"/>
</segment>
</net>
<net name="D2" class="0">
<segment>
<pinref part="U2" gate="G$1" pin="4"/>
<wire x1="147.32" y1="114.3" x2="142.24" y2="114.3" width="0.1524" layer="91"/>
<label x="142.24" y="114.3" size="1.778" layer="95"/>
</segment>
<segment>
<wire x1="200.66" y1="104.14" x2="195.58" y2="104.14" width="0.1524" layer="91"/>
<label x="195.58" y="104.14" size="1.778" layer="95"/>
<pinref part="U3" gate="G$1" pin="DB2"/>
</segment>
</net>
<net name="D3" class="0">
<segment>
<pinref part="U2" gate="G$1" pin="*5"/>
<wire x1="147.32" y1="111.76" x2="142.24" y2="111.76" width="0.1524" layer="91"/>
<label x="142.24" y="111.76" size="1.778" layer="95"/>
</segment>
<segment>
<wire x1="200.66" y1="101.6" x2="195.58" y2="101.6" width="0.1524" layer="91"/>
<label x="195.58" y="101.6" size="1.778" layer="95"/>
<pinref part="U3" gate="G$1" pin="DB3"/>
</segment>
</net>
<net name="D4" class="0">
<segment>
<pinref part="U2" gate="G$1" pin="*6"/>
<wire x1="147.32" y1="109.22" x2="142.24" y2="109.22" width="0.1524" layer="91"/>
<label x="142.24" y="109.22" size="1.778" layer="95"/>
</segment>
<segment>
<wire x1="200.66" y1="99.06" x2="195.58" y2="99.06" width="0.1524" layer="91"/>
<label x="195.58" y="99.06" size="1.778" layer="95"/>
<pinref part="U3" gate="G$1" pin="DB4"/>
</segment>
</net>
<net name="D5" class="0">
<segment>
<pinref part="U2" gate="G$1" pin="7"/>
<wire x1="147.32" y1="106.68" x2="142.24" y2="106.68" width="0.1524" layer="91"/>
<label x="142.24" y="106.68" size="1.778" layer="95"/>
</segment>
<segment>
<wire x1="200.66" y1="96.52" x2="195.58" y2="96.52" width="0.1524" layer="91"/>
<label x="195.58" y="96.52" size="1.778" layer="95"/>
<pinref part="U3" gate="G$1" pin="DB5"/>
</segment>
</net>
<net name="D6" class="0">
<segment>
<pinref part="U2" gate="G$1" pin="8"/>
<wire x1="147.32" y1="104.14" x2="142.24" y2="104.14" width="0.1524" layer="91"/>
<label x="142.24" y="104.14" size="1.778" layer="95"/>
</segment>
<segment>
<wire x1="200.66" y1="93.98" x2="195.58" y2="93.98" width="0.1524" layer="91"/>
<label x="195.58" y="93.98" size="1.778" layer="95"/>
<pinref part="U3" gate="G$1" pin="DB6"/>
</segment>
</net>
<net name="D7" class="0">
<segment>
<pinref part="U2" gate="G$1" pin="*9"/>
<wire x1="147.32" y1="101.6" x2="142.24" y2="101.6" width="0.1524" layer="91"/>
<label x="142.24" y="101.6" size="1.778" layer="95"/>
</segment>
<segment>
<wire x1="200.66" y1="91.44" x2="195.58" y2="91.44" width="0.1524" layer="91"/>
<label x="195.58" y="91.44" size="1.778" layer="95"/>
<pinref part="U3" gate="G$1" pin="DB7"/>
</segment>
</net>
<net name="EN" class="0">
<segment>
<pinref part="U2" gate="G$1" pin="A0"/>
<label x="172.72" y="111.76" size="1.778" layer="95"/>
<wire x1="170.18" y1="111.76" x2="200.66" y2="111.76" width="0.1524" layer="91"/>
<pinref part="U3" gate="G$1" pin="E"/>
</segment>
</net>
<net name="RW" class="0">
<segment>
<pinref part="U2" gate="G$1" pin="A1"/>
<label x="172.72" y="114.3" size="1.778" layer="95"/>
<wire x1="170.18" y1="114.3" x2="200.66" y2="114.3" width="0.1524" layer="91"/>
<pinref part="U3" gate="G$1" pin="R/W"/>
</segment>
</net>
<net name="RS" class="0">
<segment>
<pinref part="U2" gate="G$1" pin="A2"/>
<wire x1="170.18" y1="116.84" x2="200.66" y2="116.84" width="0.1524" layer="91"/>
<label x="172.72" y="116.84" size="1.778" layer="95"/>
<pinref part="U3" gate="G$1" pin="RS"/>
</segment>
</net>
<net name="VO" class="0">
<segment>
<wire x1="200.66" y1="119.38" x2="195.58" y2="119.38" width="0.1524" layer="91"/>
<label x="195.58" y="119.38" size="1.778" layer="95"/>
<pinref part="U3" gate="G$1" pin="VO"/>
</segment>
<segment>
<pinref part="R1" gate="G$1" pin="S"/>
<wire x1="187.96" y1="154.94" x2="195.58" y2="154.94" width="0.1524" layer="91"/>
<label x="193.04" y="154.94" size="1.778" layer="95"/>
</segment>
</net>
</nets>
</sheet>
</sheets>
</schematic>
</drawing>
</eagle>
